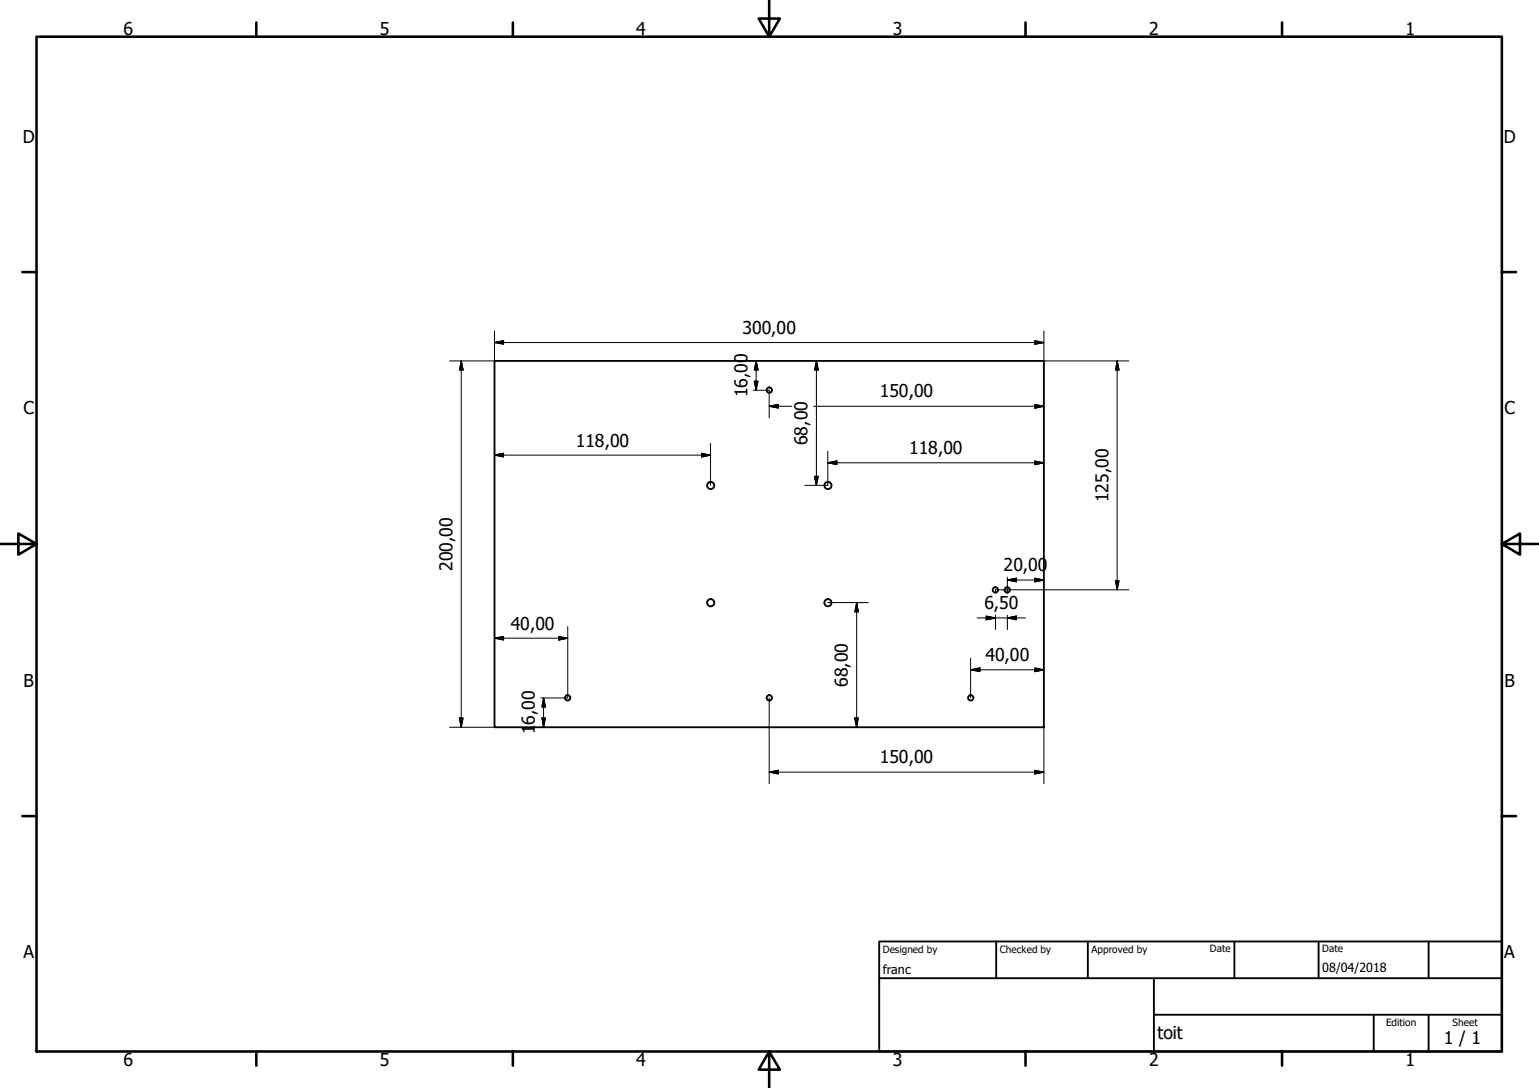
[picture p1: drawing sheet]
<svg xmlns="http://www.w3.org/2000/svg" width="420mm" height="297mm" viewBox="0 0 420 297" stroke-linecap="round" stroke-linejoin="round" font-family="sans-serif">
<!-- layer: Visible (ISO) -->
<g fill="none" stroke="#000" stroke-width=".51">
<path d="M135 98.5h150v100.1h-150z"/>
<circle cx="210" cy="106.5" r=".73"/>
<circle cx="194" cy="132.5" r=".98"/>
<circle cx="226" cy="132.5" r=".98"/>
<circle cx="194" cy="164.5" r=".98"/>
<circle cx="226" cy="164.5" r=".98"/>
<circle cx="271.7" cy="161.1" r=".73"/>
<circle cx="275" cy="161.1" r=".73"/>
<circle cx="155" cy="190.5" r=".73"/>
<circle cx="210" cy="190.5" r=".73"/>
<circle cx="265" cy="190.5" r=".73"/>
</g>
<!-- layer: Border (ISO) -->
<g fill="none" stroke="#000" stroke-width=".7">
<path d="M10 10h400v277.1h-400zM70 6.1v3.9M140 6.1v3.9M210 0v10l-2.9-4.9h5.8l-2.9 4.9M280 6.1v3.9M350 6.1v3.9M6.1 74.3h3.9M410 74.3h3.9M0 148.5h10l-5-2.8v5.7l5-2.9M410 148.5l5 2.9v-5.7l-5 2.8h10M6.1 222.8h3.9M410 222.8h3.9"/>
<path d="M70 287.1v3.8M140 287.1v3.8M210 287.1l2.9 4.9h-5.8l2.9-4.9v9.9M280 287.1v3.8M350 287.1v3.8"/>
</g>
<!-- layer: Titre (ISO) -->
<path d="M240 257h170v30.1h-170zM272 257v10.1M297 257v10.1M337 257v10.1M360 257v10.1M390 257v10.1M240 267.1h170M315 277h95M315 267.1v20M375 277v10.1M390 277v10.1" fill="none" stroke="#000" stroke-width=".51"/>
<!-- layer: Cote (ISO) -->
<g fill="none" stroke="#000" stroke-width=".27">
<path d="M125.9 98.5l.5 2.5h-1zM125.9 98.5v100.1M135 93.5l2.5-.5v1zM135 93.5h150M135 90.3v8.2h-12.3M206.4 98.5l.5 2.5h-1zM206.4 98.5v8M222.9 98.5l.5 2.5h-1zM222.9 98.5v34M282.5 93l2.5 .5-2.5 .5zM285 90.3v8.2h23.2M305 98.5l.5 2.5h-1z"/>
<path d="M305 98.5v62.5M205.7 106.5h4.3v7.6M205.9 104.1h1l-.5 2.4zM210 110.9l2.5-.5v1zM210 110.9h6.2M222.1 110.9h62.9M282.5 110.4l2.5 .5-2.5 .5zM135 124.3l2.5-.6v1.1zM135 124.3h59M191.5 123.7l2.5 .6-2.5 .5zM194 121.1v11.4M222.4 130h1l-.5 2.5z"/>
<path d="M226 126.4l2.5-.6v1.1zM226 126.4h59M226 123.2v9.3h-6.3M282.5 125.8l2.5 .6-2.5 .5zM275 158.4l2.5-.6v1.1zM275 158.4h10M275 157.6v4.4M282.5 157.8l2.5 .6-2.5 .5zM304.5 158.5h1l-.5 2.5zM135 174.2l2.5-.4v.9zM135 174.2h20M152.5 173.8l2.5 .4-2.5 .5z"/>
<path d="M155 171.1v19.4h-7.4M226 164.5h11M233.9 164.5l.4 2.6h-.9zM233.9 164.5v34.1M265 179.7v10.8M266.8 168.7h13.2M269.2 168.2l2.6 .5-2.6 .5zM271.8 167.9v4M275 168.7l2.5-.5v1zM275 167.9v4M308.2 161h-36.4v1M122.7 198.6h12.3"/>
<path d="M125.4 196h1l-.5 2.6zM148 196h.9l-.5 2.6zM148.4 190.5l.5 2.5h-.9zM148.4 190.5v8.1M210 190.5v23.5M233.4 196h.9l-.4 2.6zM265 182.9l2.5-.5v1zM265 182.9h20M282.5 182.4l2.5 .5-2.5 .5zM285 198.6v15.4M210 210.8l2.5-.5v1zM210 210.8h75"/>
<path d="M282.5 210.3l2.5 .5-2.5 .5z"/>
</g>
<g fill="#000" stroke="#000" stroke-width=".27">
<path d="M135 93.5l2.5-.5zM135 93.5l2.5-.5v1zM282.5 94l2.5-.5zM282.5 93l2.5 .5-2.5 .5zM125.9 98.5l.5 2.5zM125.9 98.5l.5 2.5h-1zM205.9 104.1l.5 2.4zM205.9 104.1h1l-.5 2.4zM206.4 98.5l.5 2.5zM206.4 98.5l.5 2.5h-1zM210 110.9l2.5-.5zM210 110.9l2.5-.5v1z"/>
<path d="M222.9 98.5l.5 2.5zM222.9 98.5l.5 2.5h-1zM282.5 111.4l2.5-.5zM282.5 110.4l2.5 .5-2.5 .5zM305 98.5l.5 2.5zM305 98.5l.5 2.5h-1zM135 124.3l2.5-.6zM135 124.3l2.5-.6v1.1zM191.5 124.8l2.5-.5zM191.5 123.7l2.5 .6-2.5 .5zM222.4 130l.5 2.5zM222.4 130h1l-.5 2.5z"/>
<path d="M226 126.4l2.5-.6zM226 126.4l2.5-.6v1.1zM282.5 126.9l2.5-.5zM282.5 125.8l2.5 .6-2.5 .5zM275 158.4l2.5-.6zM275 158.4l2.5-.6v1.1zM282.5 158.9l2.5-.5zM282.5 157.8l2.5 .6-2.5 .5zM304.5 158.5l.5 2.5zM304.5 158.5h1l-.5 2.5zM135 174.2l2.5-.4zM135 174.2l2.5-.4v.9z"/>
<path d="M152.5 174.7l2.5-.5zM152.5 173.8l2.5 .4-2.5 .5zM233.9 164.5l.4 2.6zM233.9 164.5l.4 2.6h-.9zM269.2 169.2l2.6-.5zM269.2 168.2l2.6 .5-2.6 .5zM275 168.7l2.5-.5zM275 168.7l2.5-.5v1zM125.4 196l.5 2.6zM125.4 196h1l-.5 2.6zM148 196l.4 2.6zM148 196h.9l-.5 2.6z"/>
<path d="M148.4 190.5l.5 2.5zM148.4 190.5l.5 2.5h-.9zM233.4 196l.5 2.6zM233.4 196h.9l-.4 2.6zM265 182.9l2.5-.5zM265 182.9l2.5-.5v1zM282.5 183.4l2.5-.5zM282.5 182.4l2.5 .5-2.5 .5zM210 210.8l2.5-.5zM210 210.8l2.5-.5v1zM282.5 211.3l2.5-.5zM282.5 210.3l2.5 .5-2.5 .5z"/>
</g>
<g font-size="4.8">
<text x="33.7" y="9.6">6</text>
<text x="103.7" y="9.6">5</text>
<text x="173.7" y="9.6">4</text>
<text x="243.7" y="9.6">3</text>
<text x="313.7" y="9.6">2</text>
<text x="383.7" y="9.6">1</text>
<text x="6.2" y="38.9">D</text>
<text x="410.5" y="38.9">D</text>
<text x="202.7" y="91.1">300,00</text>
<text x="6.4" y="113.1">C</text>
<text x="204.1" y="108.5" transform="rotate(-90 204.1 108.5)">16,00</text>
<text x="240.2" y="108.5">150,00</text>
<text x="410.7" y="113.1">C</text>
<text x="157.2" y="121.9">118,00</text>
<text x="220.5" y="121.5" transform="rotate(-90 220.5 121.5)">68,00</text>
<text x="248.2" y="124">118,00</text>
<text x="302.6" y="137.1" transform="rotate(-90 302.6 137.1)">125,00</text>
<text x="123.6" y="155.8" transform="rotate(-90 123.6 155.8)">200,00</text>
<text x="274" y="155.9">20,00</text>
<text x="268.7" y="166.4">6,50</text>
<text x="139.4" y="171.9">40,00</text>
<text x="269" y="180.5">40,00</text>
<text x="6.4" y="187.4">B</text>
<text x="231.5" y="187.5" transform="rotate(-90 231.5 187.5)">68,00</text>
<text x="410.7" y="187.4">B</text>
<text x="146" y="197.9" transform="rotate(-90 146 197.9)">6,00</text>
<text x="146" y="200.5" transform="rotate(-90 146 200.5)">1</text>
<text x="240.2" y="208.4">150,00</text>
<text x="6.4" y="261.7">A</text>
<text x="410.7" y="261.7">A</text>
<text x="316" y="283.8">toit</text>
<text x="394.2" y="285">1 / 1</text>
<text x="33.7" y="290.9">6</text>
<text x="103.7" y="290.9">5</text>
<text x="173.7" y="290.9">4</text>
<text x="243.7" y="290.9">3</text>
<text x="313.7" y="290.9">2</text>
<text x="383.7" y="290.9">1</text>
</g>
<g font-size="3.4">
<text x="241" y="266">franc</text>
<text x="361" y="265.5">08/04/2018</text>
</g>
<g font-size="2.7">
<text x="241" y="260.1">Designed by</text>
<text x="273" y="260.1">Checked by</text>
<text x="298" y="260.1">Approved by</text>
<text x="330.3" y="260">Date</text>
<text x="361" y="260">Date</text>
<text x="378.4" y="280.1">Edition</text>
<text x="396.6" y="280.1">Sheet</text>
</g>
</svg>
